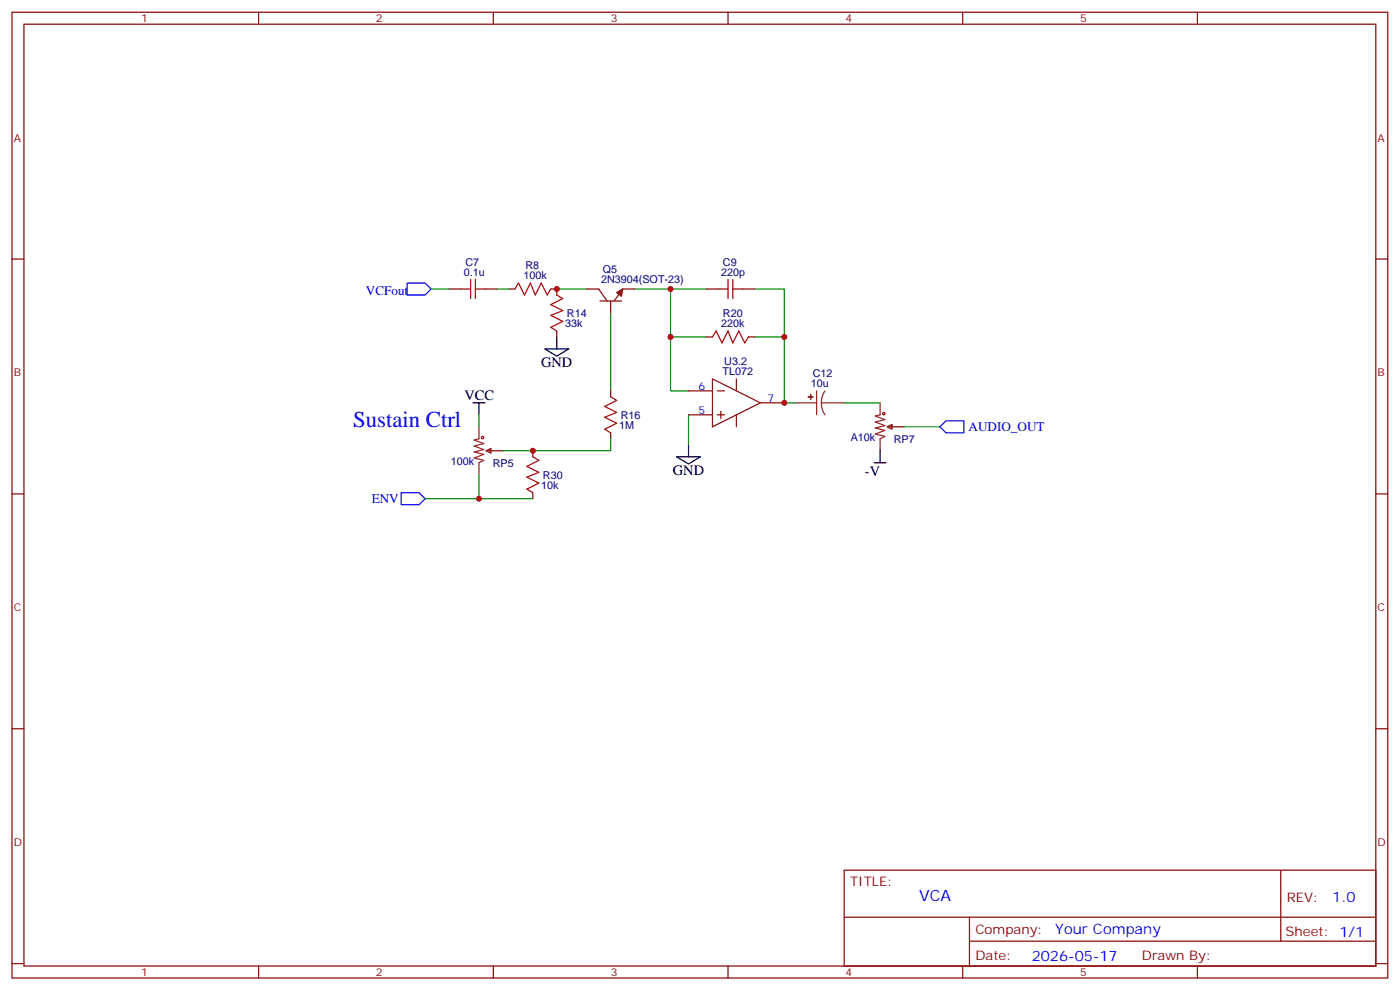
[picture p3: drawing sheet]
<svg xmlns="http://www.w3.org/2000/svg" width="412mm" height="291mm" viewBox="0 0 412 291" stroke-linecap="round" stroke-linejoin="round" font-family="sans-serif">
<g fill="none" stroke="#870000" stroke-width=".35">
<path d="M3.5 3.6h405.4v284.3h-405.4zM7.1 7.1h398.2v277.3h-398.2zM76.2 3.6v3.5M145.3 3.6v3.5M214.5 3.6v3.5M283.6 3.6v3.5M352.8 3.6v3.5M3.5 76.3h3.6M405.3 76.3h3.6M132.3 85.1h3.5M142.9 85.1h3.5M149.9 85.1h1.8"/>
<path d="M162.3 85.1h1.7v1.8M164 97.4v1.8M172.9 85.1h3.5l2.5 3.5M176.7 88.6h6.4M179.9 88.6v3.5M187 85.1h-3.6l-2.4 3.5M208.1 85.1h3.6M208.1 99.2h1.8M218.7 85.1h3.5M220.5 99.2h1.7M179.9 115.1v1.7M202.8 115.1h7.1"/>
<path d="M209.9 111.5l14.1 7.1-14.1 7.1zM211.3 115.1h2.1M217 111.5v3.6M224 118.6h7.1M143.2 132.7l1.4-.7v1.4zM143.2 132.7h5M157 132.7v1.8M179.9 127.4v1.8M202.8 122.1h7.1M211.3 122.1h2.1M212.4 121.1v2.1M217 122.1v3.6"/>
<path d="M261.4 125.7l1.4-.7v1.4zM261.4 125.7h4.9M3.5 145.4h3.6M157 145.1v1.7M405.3 145.4h3.6M3.5 214.6h3.6M405.3 214.6h3.6M248.7 256.2h156.6v28.2h-156.6zM377.3 256.2v20.9M248.7 270h156.5M285.6 277.1h119.6M285.6 270v14.1"/>
<path d="M3.5 283.7h3.6M76.2 284.4v3.5M145.3 284.4v3.5M214.5 284.4v3.5M283.6 284.4v3.5M352.8 284.4v3.5M405.3 283.7h3.6"/>
</g>
<g fill="none" stroke="#008700" stroke-width=".35">
<path d="M127 85.1h5.3M146.4 85.1h3.5M164 85.1h8.9M179.9 92.1v23M187 85.1h10.6v14.1M197.6 85.1h10.5M208.1 99.2h-10.5v15.9h5.2M222.2 85.1h8.9v14.1M222.2 99.2h8.9v19.4h3.5M248.7 118.6h10.6M141.1 139.8v7h15.9M141.1 122.1v3.6"/>
<path d="M179.9 129.2v3.5h-31.7M202.8 122.1v8.9M266.3 125.7h10.6M125.2 146.8h15.9"/>
</g>
<path d="M119.9 83.3h5.3l1.8 1.8-1.8 1.8h-5.3zM276.9 125.7l1.8-1.8h5.3v3.5h-5.3zM118.2 145.1h5.3l1.7 1.7-1.7 1.8h-5.3z" fill="none" stroke="#00f" stroke-width=".35"/>
<path d="M164 99.2v3.5M139.3 118.6h3.6M141.1 118.6v3.5M160.5 102.7h7.1l-3.6 2.1zM199.3 134.5h7.1l-3.6 2.1zM202.8 131v3.5M257.5 136.2h3.6M259.3 132.7v3.5" fill="none" stroke="#000" stroke-width=".35"/>
<g fill="none" stroke="#a10000" stroke-width=".35">
<path d="M135.8 85.1h2.8M138.6 82.3v5.6M140.1 85.1h2.8M140.1 82.3v5.6M151.7 85.1l1.1-1.8 1.7 3.6 1.8-3.6 1.4 3.6 1.8-3.6 1.7 3.6 1.1-1.8M164 86.9l1.8 1-3.5 1.8 3.5 1.7-3.5 1.5 3.5 1.7-3.5 1.8 1.7 1M209.9 99.2l1.1-1.8 1.7 3.6 1.8-3.6 1.4 3.6 1.8-3.6 1.7 3.6 1.1-1.8M211.7 85.1h2.8M214.5 82.3v5.6M215.9 85.1h2.8M215.9 82.3v5.6M179.9 116.8l1.8 1.1-3.5 1.8 3.5 1.7-3.5 1.4 3.5 1.8-3.5 1.8 1.7 1"/>
<path d="M157 134.5l1.7 1-3.5 1.8 3.5 1.8-3.5 1.4 3.5 1.7-3.5 1.8 1.8 1.1"/>
<circle cx="142.2" cy="128.8" r=".35"/>
<circle cx="260.4" cy="121.8" r=".35"/>
</g>
<path d="M181.7 86.1l1.7-1-.3 2.1z" fill="#870000" stroke="#870000" stroke-width=".35"/>
<path d="M234.6 118.6h6M240.6 115.1v7M242 118.6l.2 1.9 .9 1.6M242 118.6h6.7M243.1 115.1l-.9 1.7-.2 1.8M259.3 118.6v3.5l-1.4 .4 2.8 1-2.8 .7 2.8 1.1-2.8 .7 2.8 .7-2.8 1.1 2.8 .7-1.4 .7v3.5M141.1 125.7v3.5l-1.4 .3 2.8 1.1-2.8 .7 2.8 1.1-2.8 .7 2.8 .7-2.8 1 2.8 .7-1.4 .7v3.6" fill="none" stroke="#8c2424" stroke-width=".35"/>
<g fill="#8c2424" stroke="#8c2424" stroke-width=".35">
<path d="M238.8 116.1l.1 1.4z"/>
<path d="M238.1 116.8l1.4 .1z"/>
</g>
<g fill="#c00">
<circle cx="197.6" cy="85.1" r=".88"/>
<circle cx="197.6" cy="99.2" r=".88"/>
<circle cx="231.1" cy="99.2" r=".88"/>
<circle cx="231.1" cy="118.6" r=".88"/>
<circle cx="164" cy="85.1" r=".88"/>
<circle cx="157" cy="132.7" r=".88"/>
<circle cx="141.1" cy="146.8" r=".88"/>
</g>
<text font-size="6.7" fill="#00f" x="104.1" y="125.7">Sustain Ctrl</text>
<text font-size="4.6" fill="#00f" x="270.8" y="265.2">VCA</text>
<g font-size="4.2">
<text x="159.5" y="108">GND</text>
<text x="136.9" y="117.9">VCC</text>
<text x="198.3" y="139.8">GND</text>
<text x="254.8" y="140">-V</text>
</g>
<g font-size="4.2" fill="#00f">
<text x="392.5" y="265.4">1.0</text>
<text x="310.9" y="275">Your Company</text>
<text x="304" y="282.8">2026-05-17</text>
</g>
<g font-size="3.9" fill="#00f">
<text x="107.8" y="86.8">VCFout</text>
<text x="285.3" y="126.9">AUDIO_OUT</text>
<text x="109.5" y="148.2">ENV</text>
</g>
<g font-size="3.9" fill="#800">
<text x="250.5" y="260.8">TITLE:</text>
<text x="379.1" y="265.4">REV:</text>
<text x="287.4" y="275">Company:</text>
<text x="378.7" y="275.6">Sheet: 1/1</text>
<text x="287.4" y="282.6">Date:</text>
<text x="336.4" y="282.7">Drawn By:</text>
</g>
<g font-size="3.2" fill="#800">
<text x="41.6" y="6.6">1</text>
<text x="110.8" y="6.6">2</text>
<text x="179.9" y="6.6">3</text>
<text x="249.1" y="6.6">4</text>
<text x="318.2" y="6.6">5</text>
<text x="4.1" y="41.7">A</text>
<text x="405.9" y="41.7">A</text>
<text x="4.1" y="110.8">B</text>
<text x="405.9" y="110.8">B</text>
<text x="4.1" y="180">C</text>
<text x="405.9" y="180">C</text>
<text x="4.1" y="249.1">D</text>
<text x="405.9" y="249.1">D</text>
<text x="41.6" y="287.4">1</text>
<text x="110.8" y="287.4">2</text>
<text x="179.9" y="287.4">3</text>
<text x="249.1" y="287.4">4</text>
<text x="318.2" y="287.4">5</text>
</g>
<g font-size="3.2" fill="#000080">
<text x="136.6" y="81.2">0.1u</text>
<text x="137.1" y="78.2">C7</text>
<text x="154.3" y="82.3">100k</text>
<text x="154.8" y="79.3">R8</text>
<text x="177.1" y="83.3">2N3904(SOT-23)</text>
<text x="177.6" y="80.3">Q5</text>
<text x="212.5" y="81.2">220p</text>
<text x="213" y="78.2">C9</text>
<text x="167" y="93.4">R14</text>
<text x="213" y="93.4">R20</text>
<text x="166.5" y="96.4">33k</text>
<text x="212.5" y="96.4">220k</text>
<text x="213.4" y="107.5">U3.2</text>
<text x="212.9" y="110.5">TL072</text>
<text x="239.4" y="111">C12</text>
<text x="238.9" y="114">10u</text>
<text x="182.9" y="123.4">R16</text>
<text x="182.4" y="126.4">1M</text>
<text x="250.6" y="129.8">A10k</text>
<text x="263.4" y="130.4">RP7</text>
<text x="132.8" y="136.8">100k</text>
<text x="145.2" y="137.4">RP5</text>
<text x="160" y="141">R30</text>
<text x="159.5" y="144">10k</text>
</g>
<g font-size="3.2" fill="#00f">
<text x="205.8" y="114.7">6</text>
<text x="226.1" y="118.3">7</text>
<text x="205.8" y="121.8">5</text>
</g>
</svg>
